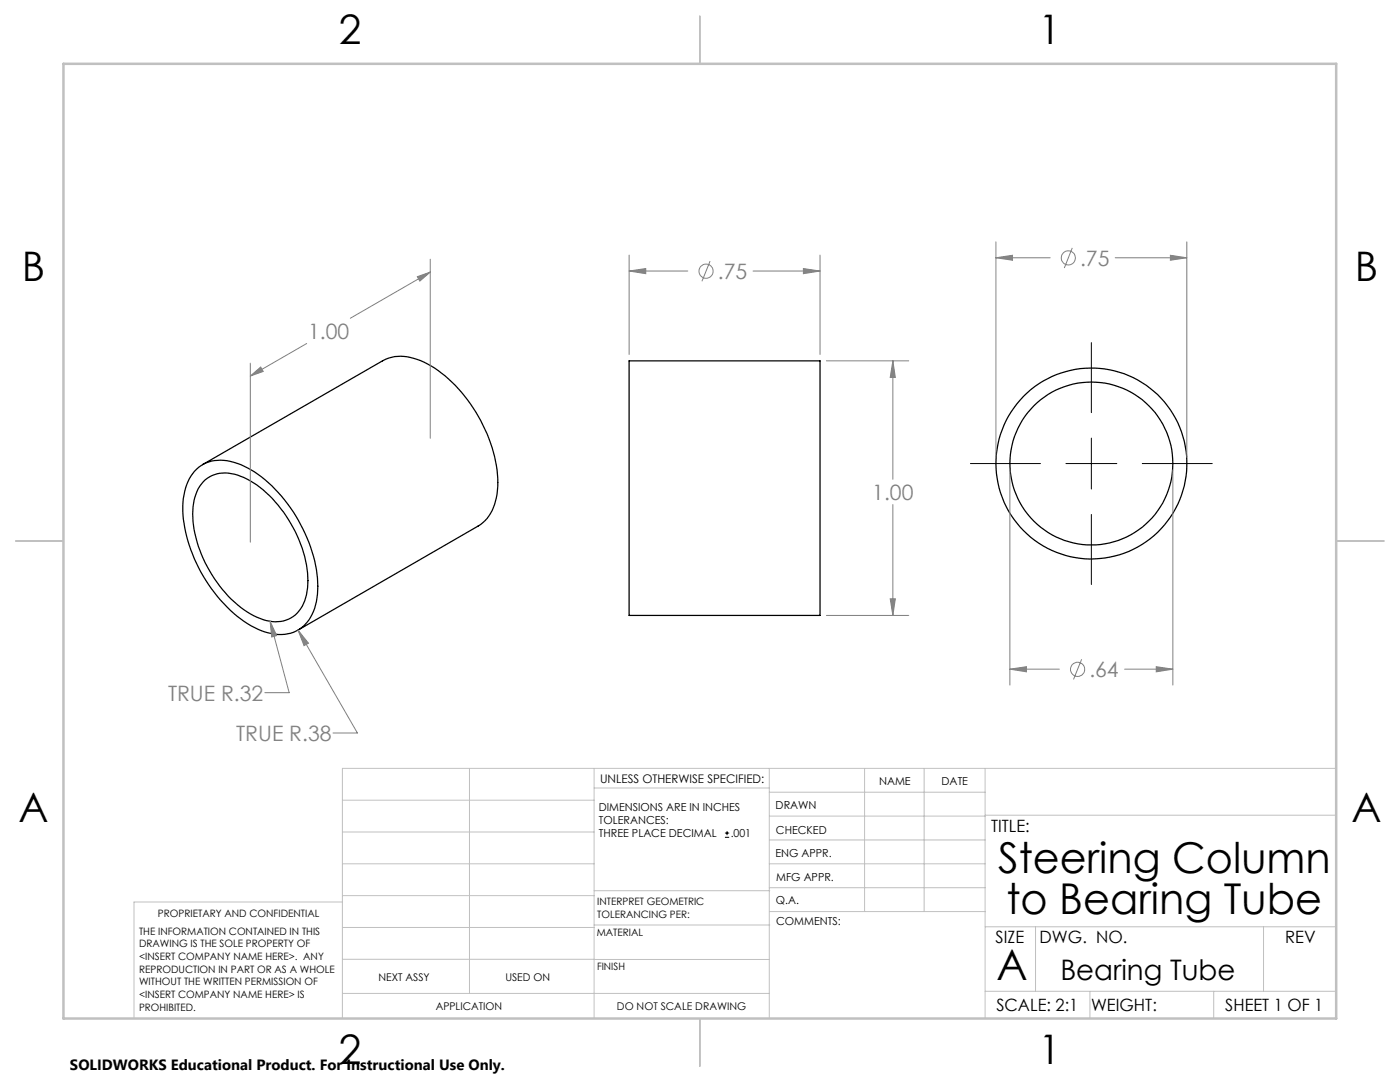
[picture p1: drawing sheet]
<svg xmlns="http://www.w3.org/2000/svg" width="279mm" height="216mm" viewBox="0 0 279 216" stroke-linecap="round" stroke-linejoin="round" font-family="sans-serif">
<g fill="none" stroke="#000" stroke-width=".25">
<path d="M125.6 72h38.1v50.8h-38.1zM38.8 94.1a7.4 7.4 0 0 1 8.5-1.6 23.6 23.6 0 0 1 11.2 9.6 28.2 28.2 0 0 1 4.9 15.7 9 9 0 0 1-4.3 8.1 9.8 9.8 0 0 1-9-1 29.6 29.6 0 0 1-13.6-23.9 11.2 11.2 0 0 1 2.3-6.9zM40.4 92.7l35.9-20.7a8.5 8.5 0 0 1 7.7 0 26.8 26.8 0 0 1 12.8 13.7 22.9 22.9 0 0 1 2.3 13.6 8.1 8.1 0 0 1-3.7 5.7l-35.9 20.7M41 95.7a7.1 7.1 0 0 1 7.7-.4 23.2 23.2 0 0 1 10.6 11.7 18.8 18.8 0 0 1 1.7 12.3 6.2 6.2 0 0 1-8.5 4.3 21.5 21.5 0 0 1-11.1-10.5 20.8 20.8 0 0 1-2.7-13.3 7.3 7.3 0 0 1 2.3-4.1z"/>
<circle cx="217.8" cy="92.5" r="16.3"/>
<circle cx="217.8" cy="92.5" r="19.1"/>
</g>
<g fill="none" stroke="#808080" stroke-width=".2">
<path d="M83.3 55.2l2.6-.9-2.1 1.8zM85.9 51.7v35.8M85.9 54.3l-16 9.2M125.6 54.1l3.3-.5v1zM125.6 50.9v19.8M125.6 54.1h11.7M141.7 52.1l-1.6 4M150.3 54.1h13.4M160.3 53.6l3.4 .5-3.4 .5zM163.7 50.9v19.8M198.8 51.4l3.3-.5v1zM198.8 48.3v42.9"/>
<path d="M198.8 51.4h10.8M214 49.5l-1.6 4M222.6 51.4h14.3M233.6 50.9l3.3 .5-3.3 .5zM236.9 48.3v42.9M50 75l2-1.8 .5 .9zM50 72.5v35.7M61.2 68.5l-11.2 6.5M164.9 72h16.5M178.2 72l.5 3.3h-1zM178.2 72v23.6M201.5 93.8v42.9"/>
<path d="M234.1 93.8v42.9M177.7 119.5h1l-.5 3.3zM178.2 100.7v22.1M53.9 124l1.3 2.8-1 .3zM53.9 124l3.8 14.2h-4.9M59.5 125.7l2.1 2.6-.9 .5zM59.5 125.7l11.8 20.6h-4.8M164.9 122.8h16.5M201.5 133.5l3.4-.5v1.1zM201.5 133.5h9.9M215.9 131.6l-1.7 4M224.4 133.5h9.7"/>
<path d="M230.8 133l3.3 .5-3.3 .6z"/>
<circle cx="140.9" cy="54.1" r="1.41"/>
<circle cx="213.2" cy="51.5" r="1.42"/>
<circle cx="215.1" cy="133.6" r="1.41"/>
</g>
<path d="M217.8 68.4v13.9M193.7 92.5h13.9M212.7 92.5h10.2M217.8 87.4v10.2M228 92.5h13.9M217.8 102.7v13.9M144.7 167.1h.8M144.7 166.2h.8M145.1 165.8v.9" fill="none" stroke="#000" stroke-width=".2"/>
<g fill="none" stroke="#c0c0c0" stroke-width=".2">
<path d="M68.3 159.7h50.3M93.7 153.3v44.9M118.6 153.3v49.9M118.6 157.2h34.9M153.5 153.3v49.9M153.5 158.1h43.1M172.5 153.3v28.6M184.4 153.3v28.6M196.6 153.3v49.9M266.7 153.3h-198.4v49.9M68.3 178.7h50.3M68.3 172.4h50.3"/>
<path d="M68.3 166h50.3M68.3 180h-41.6v23.2M118.6 177.7h35M153.5 167.6h43.1M153.5 162.8h43.1M153.5 172.4h43.1M153.5 177.1h43.1M196.6 162.7h70.1M68.3 198.2h85.2M68.3 191.4l85.2 .1M68.3 185.1h50.3M118.6 184.6h35"/>
<path d="M153.6 181.9h43M196.6 197.8h70.1M196.6 184.9h70.1M206.7 184.9v12.9M217.5 197.8v5.4M242.2 197.8v5.4M252.2 184.9v12.9"/>
</g>
<path d="M139.7 3.2v9.5M3.1 107.9h9.6M266.7 107.9h9.5M139.7 203.2v9.6" fill="none" stroke="#c0c0c0" stroke-width=".25"/>
<path d="M12.7 12.7h254v190.5h-254z" fill="none" stroke="#c0c0c0" stroke-width=".5"/>
<path d="M160.3 53.6l3.4 .5-3.4 .5zM125.6 54.1l3.3-.5v1zM177.7 119.5h1l-.5 3.3zM178.2 72l.5 3.3h-1zM201.5 133.5l3.4-.5v1.1zM230.8 133l3.3 .5-3.3 .6zM198.8 51.4l3.3-.5v1zM233.6 50.9l3.3 .5-3.3 .5zM50 75l2-1.8 .5 .9zM83.3 55.2l2.6-.9-2.1 1.8zM53.9 124l.3 3.1 1-.3zM59.5 125.7l1.2 3.1 .9-.5z" fill="#808080"/>
<g font-size="8.5">
<text x="199.2" y="174.2">Steering Column</text>
<text x="200.9" y="182.3">to Bearing Tube</text>
<text x="198.9" y="195.5">A</text>
</g>
<g font-size="8.1">
<text x="67.6" y="8.9">2</text>
<text x="207.3" y="8.9">1</text>
<text x="4.4" y="56.2">B</text>
<text x="270.4" y="56.2">B</text>
<text x="3.7" y="164.1">A</text>
<text x="269.7" y="164.1">A</text>
<text x="67.6" y="212.4">2</text>
<text x="207.3" y="212.4">1</text>
</g>
<text font-size="5.6" x="211.6" y="195.6">Bearing Tube</text>
<g font-size="4.2" fill="#808080">
<text x="215.6" y="53">.75</text>
<text x="143.3" y="55.6">.75</text>
<text x="61.5" y="67.6">1.00</text>
<text x="174.1" y="99.8">1.00</text>
<text x="217.4" y="135.1">.64</text>
<text x="33.5" y="139.8">TRUE R.32</text>
<text x="47.1" y="147.8">TRUE R.38</text>
</g>
<g font-size="3.4">
<text x="197.8" y="166">TITLE:</text>
<text x="198.7" y="188.1">SIZE</text>
<text x="207.5" y="188.1">DWG. NO.</text>
<text x="256.5" y="188.2">REV</text>
<text x="198.8" y="201.7">SCALE: 2:1</text>
<text x="217.7" y="201.8">WEIGHT:</text>
<text x="244.5" y="201.7">SHEET 1 OF 1</text>
</g>
<text font-size="3" x="14" y="213.5">SOLIDWORKS Educational Product. For Instructional Use Only.</text>
<text font-size="2.4" x="119.8" y="156.2">UNLESS OTHERWISE SPECIFIED:</text>
<g font-size="2.2">
<text x="119.5" y="161.8">DIMENSIONS ARE IN INCHES</text>
<text x="154.8" y="161.4">DRAWN</text>
<text x="175.4" y="156.6">NAME</text>
<text x="187.9" y="156.7">DATE</text>
<text x="119.5" y="164.4">TOLERANCES:</text>
<text x="119.5" y="167.1">THREE PLACE DECIMAL</text>
<text x="145.8" y="167.1">.001</text>
<text x="154.9" y="166.3">CHECKED</text>
<text x="154.8" y="171">ENG APPR.</text>
<text x="154.9" y="175.7">MFG APPR.</text>
<text x="154.9" y="180.4">Q.A.</text>
<text x="154.9" y="184.6">COMMENTS:</text>
</g>
<g font-size="2.1">
<text x="75.5" y="195.7">NEXT ASSY</text>
<text x="100.9" y="195.7">USED ON</text>
<text x="86.9" y="201.5">APPLICATION</text>
<text x="123.1" y="201.6">DO NOT SCALE DRAWING</text>
</g>
<g font-size="2">
<text x="31.5" y="182.9">PROPRIETARY AND CONFIDENTIAL</text>
<text x="119.2" y="180.6">INTERPRET GEOMETRIC</text>
<text x="119.2" y="183.1">TOLERANCING PER:</text>
<text x="27.8" y="186.5">THE INFORMATION CONTAINED IN THIS</text>
<text x="27.8" y="189">DRAWING IS THE SOLE PROPERTY OF</text>
<text x="27.8" y="191.6">&lt;INSERT COMPANY NAME HERE&gt;. ANY</text>
<text x="119.1" y="186.7">MATERIAL</text>
<text x="27.8" y="194.1">REPRODUCTION IN PART OR AS A WHOLE</text>
<text x="27.8" y="196.6">WITHOUT THE WRITTEN PERMISSION OF</text>
<text x="119.1" y="193.5">FINISH</text>
<text x="27.8" y="199.1">&lt;INSERT COMPANY NAME HERE&gt; IS</text>
<text x="27.8" y="201.7">PROHIBITED.</text>
</g>
</svg>
